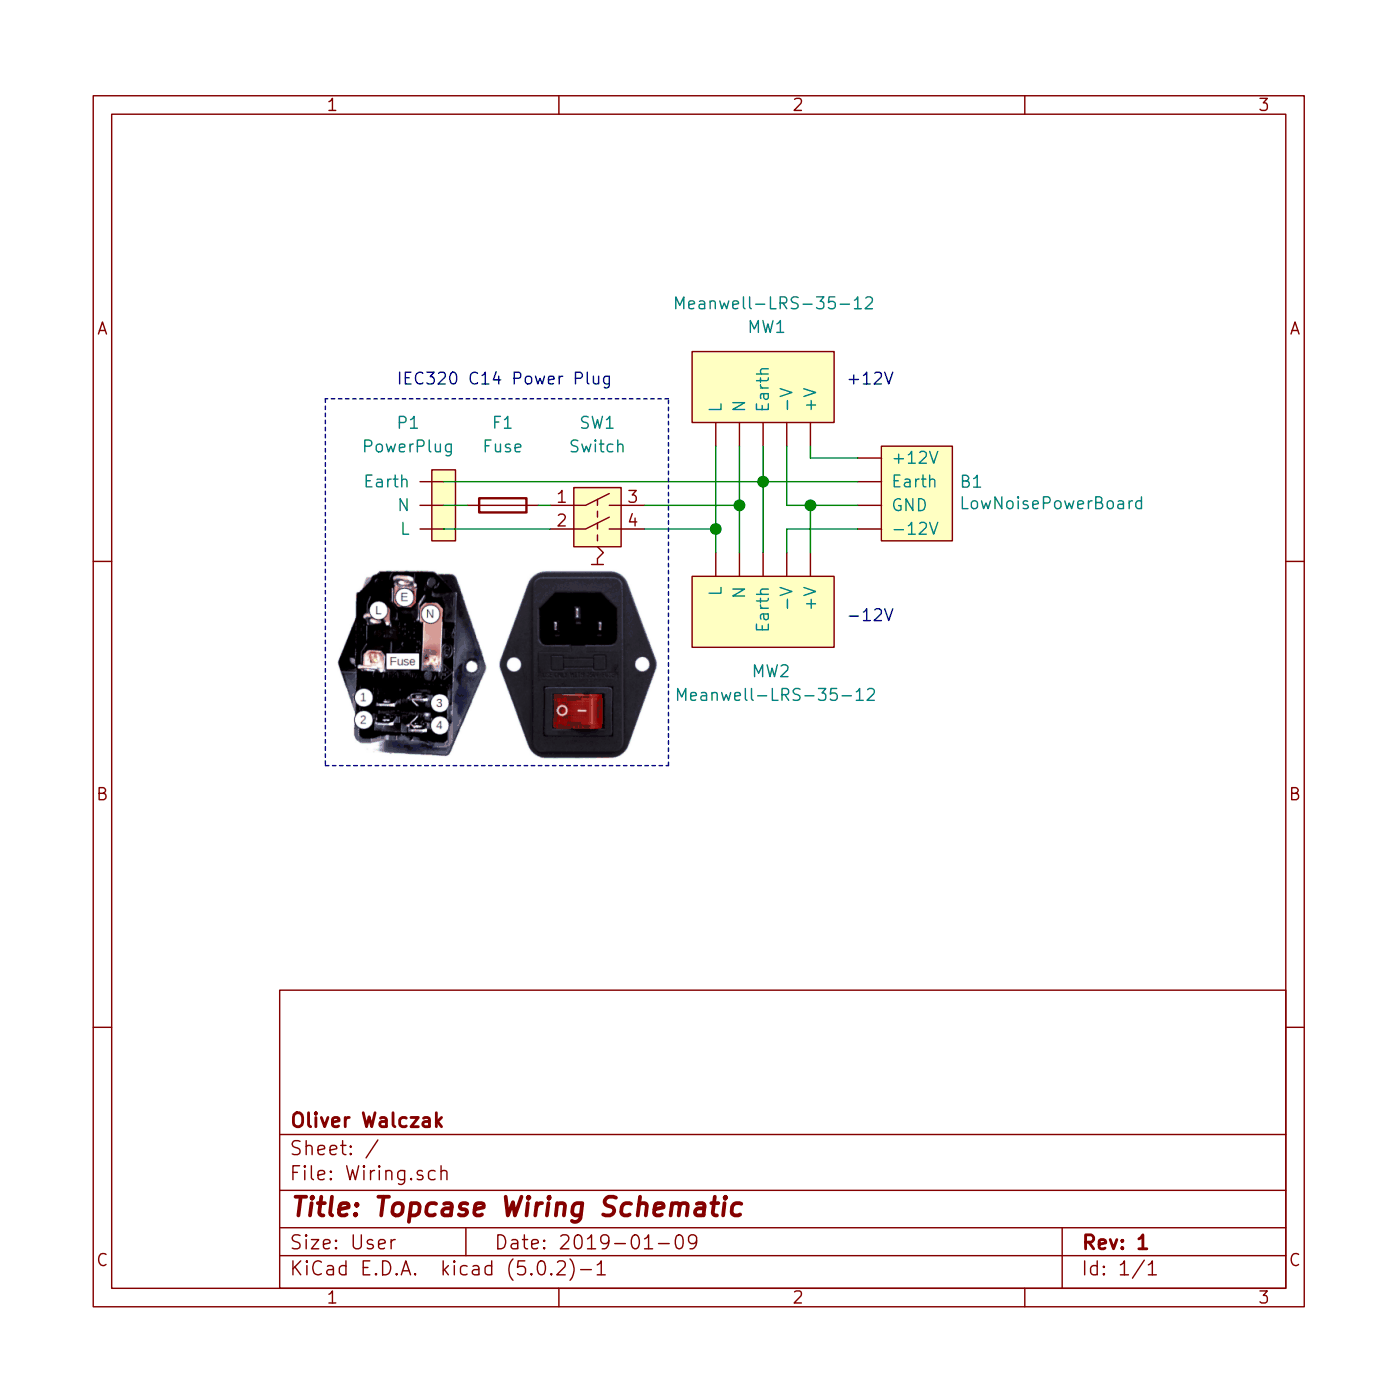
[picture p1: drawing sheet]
EESchema Schematic File Version 4
EELAYER 26 0
EELAYER END
$Descr User 5906 5906
encoding utf-8
Sheet 1 1
Title "Topcase Wiring Schematic"
Date "2019-01-09"
Rev "1"
Comp "Oliver Walczak"
Comment1 ""
Comment2 ""
Comment3 ""
Comment4 ""
$EndDescr
$Comp
L Device:Fuse F1
U 1 1
P 2125 2125
F 0 "F1" V 1775 2125 50  0000 C CNN
F 1 "Fuse" V 1875 2125 50  0000 C CNN
F 2 "" V 2055 2125 50  0001 C CNN
F 3 "~" H 2125 2125 50  0001 C CNN
	1    2125 2125
	0    1    1    0   
$EndComp
$Comp
L EurorackPowerComponents:ParallelSwitch SW1
U 1 1
P 2525 2175
F 0 "SW1" H 2525 2575 50  0000 C CNN
F 1 "Switch" H 2525 2475 50  0000 C CNN
F 2 "" H 2525 2175 50  0001 C CNN
F 3 "" H 2525 2175 50  0001 C CNN
	1    2525 2175
	1    0    0    -1  
$EndComp
$Comp
L EurorackPowerComponents:PowerPlug P1
U 1 1
P 1875 2125
F 0 "P1" H 1725 2475 50  0000 C CNN
F 1 "PowerPlug" H 1725 2375 50  0000 C CNN
F 2 "" H 1975 2125 50  0001 C CNN
F 3 "" H 1975 2125 50  0001 C CNN
	1    1875 2125
	1    0    0    -1  
$EndComp
Text Notes 1675 1625 0    50   ~ 0
IEC320 C14 Power Plug
$Comp
L EurorackPowerComponents:Meanwell-LRS-35-12 MW2
U 1 1
P 3225 2575
F 0 "MW2" H 3175 2325 50  0000 L CNN
F 1 "Meanwell-LRS-35-12" H 2850 2225 50  0000 L CNN
F 2 "" H 3225 2475 50  0001 C CNN
F 3 "" H 3225 2475 50  0001 C CNN
	1    3225 2575
	1    0    0    -1  
$EndComp
$Comp
L EurorackPowerComponents:Meanwell-LRS-35-12 MW1
U 1 1
P 3225 1625
F 0 "MW1" H 3325 1375 50  0000 R CNN
F 1 "Meanwell-LRS-35-12" H 3700 1275 50  0000 R CNN
F 2 "" H 3225 1525 50  0001 C CNN
F 3 "" H 3225 1525 50  0001 C CNN
	1    3225 1625
	1    0    0    1   
$EndComp
$Comp
L EurorackPowerComponents:LowNoisePowerBoard B1
U 1 1
P 3875 1975
F 0 "B1" H 4053 1926 50  0000 L CNN
F 1 "LowNoisePowerBoard" H 4053 1835 50  0000 L CNN
F 2 "" H 3875 1975 50  0001 C CNN
F 3 "" H 3875 1975 50  0001 C CNN
	1    3875 1975
	1    0    0    -1  
$EndComp
Wire Wire Line
	1875 2125 1975 2125
Wire Wire Line
	1875 2225 2325 2225
Wire Wire Line
	2275 2125 2325 2125
Wire Wire Line
	2725 2225 3025 2225
Wire Wire Line
	3025 2225 3025 2325
Wire Wire Line
	3025 2225 3025 1875
Connection ~ 3025 2225
Wire Wire Line
	2725 2125 3125 2125
Wire Wire Line
	3125 2125 3125 2325
Wire Wire Line
	3125 2125 3125 1875
Connection ~ 3125 2125
Wire Wire Line
	1875 2025 3225 2025
Wire Wire Line
	3225 2025 3225 2325
Wire Wire Line
	3225 2025 3225 1875
Connection ~ 3225 2025
Wire Wire Line
	3225 2025 3625 2025
Wire Wire Line
	3425 2325 3425 2125
Wire Wire Line
	3425 2125 3625 2125
Wire Wire Line
	3325 2325 3325 2225
Wire Wire Line
	3325 2225 3625 2225
Wire Wire Line
	3325 1875 3325 2125
Wire Wire Line
	3325 2125 3425 2125
Connection ~ 3425 2125
Wire Wire Line
	3425 1875 3425 1925
Wire Wire Line
	3425 1925 3625 1925
Text Notes 3575 1625 0    50   ~ 0
+12V
Text Notes 3575 2625 0    50   ~ 0
-12V
Wire Notes Line
	1375 1675 1375 3225
Wire Notes Line
	1375 3225 2825 3225
Wire Notes Line
	2825 3225 2825 1675
Wire Notes Line
	2825 1675 1375 1675
$EndSCHEMATC
